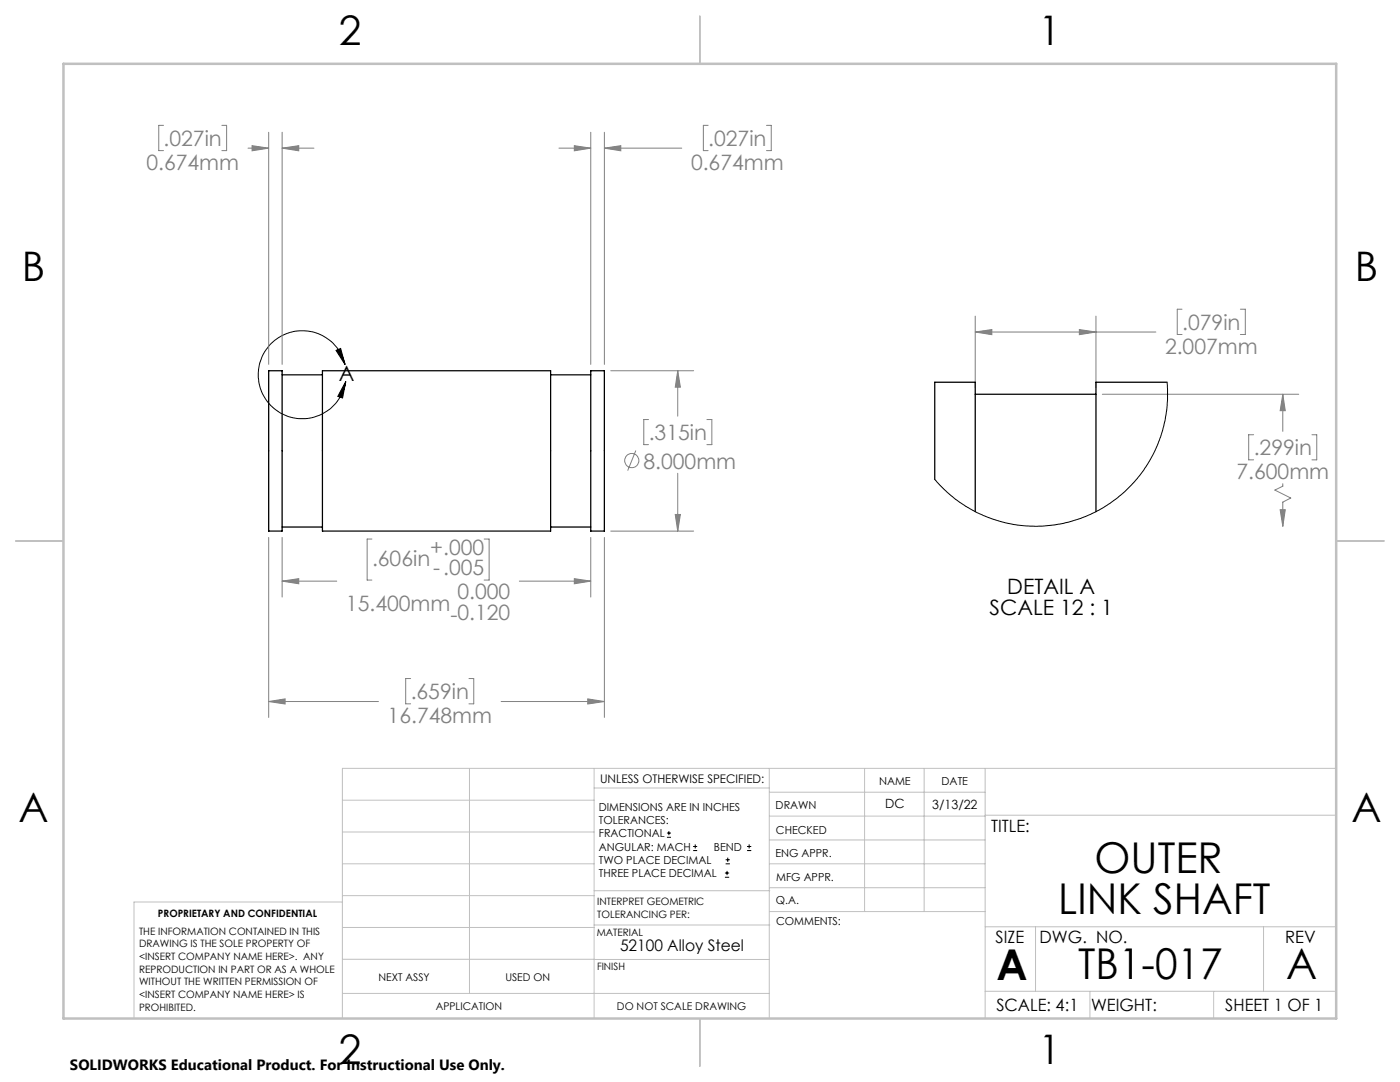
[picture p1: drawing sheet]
<svg xmlns="http://www.w3.org/2000/svg" width="279mm" height="216mm" viewBox="0 0 279 216" stroke-linecap="round" stroke-linejoin="round" font-family="sans-serif">
<g fill="none" stroke="#808080" stroke-width=".2">
<path d="M32.6 25h-.9v5.1h.9M44.3 25h.9v5.1h-.9M49.5 29.6h4.1M50.3 29.1l3.3 .5-3.3 .5zM53.6 26.4v46.3M56.3 29.6l3.3-.5v1zM56.3 29.6h6.4M56.3 26.4v46.3M111.5 29.6h6.4M114.6 29.1l3.3 .5-3.3 .5zM117.9 26.4v46.3M120.6 29.6l3.3-.5v1z"/>
<path d="M120.6 26.4v46.3M120.6 29.6h15.5M141.3 25h-.9v5.1h.9M153 25h.9v5.1h-.9M121.9 74h16.5M135.3 74l.5 3.3h-1zM135.3 74v9M194.6 63.1v14.3M194.6 66.3h36.1M194.6 66.3l3.3-.5v1zM215.4 65.8l3.3 .5-3.3 .5zM218.7 63.1v14.3"/>
<path d="M220 78.7h39.2M235.9 61.7h-.9v5h.9M247.5 61.7h1v5h-1M256 78.7v7.4M256 78.7l.5 3.3h-1zM126.9 89.9l-1.6 4M129.4 83.7h-.9v5h.9M135.3 94.4v11.6M141.1 83.7h1v5h-1M250.2 86.7h-1v5.1h1M256 96.5v.5l-1.6 .8 3.2 1.6-1.6 .8v4.8M261.8 86.7h1v5.1h-1"/>
<path d="M53.6 107.2v36M56.3 116l3.3-.5v1zM56.3 107.2v11.9M56.3 116h10.9M74.2 107.6h-.9v8.1h.9M96.6 107.6h1v8.1h-1M103.6 116h14.3M114.6 115.5l3.3 .5-3.3 .5zM117.9 107.2v11.9M120.6 107.2v36M121.9 106h16.5M134.8 102.7h1l-.5 3.3z"/>
<path d="M255.5 101.7h1l-.5 3.3zM53.6 140l3.3-.5v1zM53.6 140h21.9M82 135.4h-1v5h1M93.6 135.4h.9v5h-.9M100 140h20.6M117.3 139.5l3.3 .5-3.3 .5z"/>
<circle cx="126.1" cy="91.9" r="1.41"/>
</g>
<g fill="none" stroke="#000" stroke-width=".2">
<path d="M67.1 69.9l.9-.4 .9 3.2zM68.9 72.7a8.8 8.8 0 0 0-13.8-5 8.8 8.8 0 0 0 .7 14.6 8.8 8.8 0 0 0 13.2-6.2M69 76.1l-.6 3.3-1-.3zM133.1 167.1h.8M133.1 166.2h.8M133.5 165.8v.9M138.3 169.7h.8M138.3 168.9h.8M138.7 168.5v.8M144.7 175h.8M144.7 174.2h.8M144.8 172.4h.9"/>
<path d="M144.8 171.6h.9M145.1 173.8v.8M145.2 171.1v.9M149.1 169.7h.8M149.1 168.9h.8M149.5 168.5v.8"/>
</g>
<g fill="none" stroke="#c0c0c0" stroke-width=".2">
<path d="M68.3 159.7h50.3M93.7 153.3v44.9M118.6 153.3v49.9M118.6 157.2h34.9M153.5 153.3v49.9M153.5 158.1h43.1M172.5 153.3v28.6M184.4 153.3v28.6M196.6 153.3v49.9M266.7 153.3h-198.4v49.9M68.3 178.7h50.3M68.3 172.4h50.3"/>
<path d="M68.3 166h50.3M68.3 180h-41.6v23.2M118.6 177.7h35M153.5 167.6h43.1M153.5 162.8h43.1M153.5 172.4h43.1M153.5 177.1h43.1M196.6 162.7h70.1M68.3 198.2h85.2M68.3 191.4l85.2 .1M68.3 185.1h50.3M118.6 184.6h35"/>
<path d="M153.6 181.9h43M196.6 197.8h70.1M196.6 184.9h70.1M206.7 184.9v12.9M217.5 197.8v5.4M242.2 197.8v5.4M252.2 184.9v12.9"/>
</g>
<path d="M139.7 3.2v9.5M3.1 107.9h9.6M266.7 107.9h9.5M139.7 203.2v9.6" fill="none" stroke="#c0c0c0" stroke-width=".25"/>
<path d="M12.7 12.7h254v190.5h-254z" fill="none" stroke="#c0c0c0" stroke-width=".5"/>
<path d="M67.1 69.9l.9-.4 .9 3.2zM69 76.1l-.6 3.3-1-.3z" fill="#000"/>
<path d="M53.6 140l3.3-.5v1zM117.3 139.5l3.3 .5-3.3 .5zM120.6 29.6l3.3-.5v1zM114.6 29.1l3.3 .5-3.3 .5zM56.3 29.6l3.3-.5v1zM50.3 29.1l3.3 .5-3.3 .5zM135.3 74l.5 3.3h-1zM134.8 102.7h1l-.5 3.3zM114.6 115.5l3.3 .5-3.3 .5zM56.3 116l3.3-.5v1zM215.4 65.8l3.3 .5-3.3 .5zM194.6 66.3l3.3-.5v1zM256 78.7l.5 3.3h-1zM255.5 101.7h1l-.5 3.3z" fill="#808080"/>
<path d="M53.6 74h2.7v32h-2.7zM56.3 74.8h8M64.3 74h45.6v32h-45.6zM109.9 74.8h8M117.9 74h2.7v32h-2.7zM194.6 78.7h24.1M232.9 76.3h-14.2v25.8M186.5 95.7v-19.4h8.1v25.8M56.3 105.2h8M109.9 105.2h8" fill="none" stroke="#000" stroke-width=".25"/>
<path d="M232.9 76.3l.1 1a26.3 26.3 0 0 1-16.6 25.9 26.3 26.3 0 0 1-29.9-7.5" fill="none" stroke="#000" stroke-width=".2"/>
<g font-size="8.5">
<text x="218.4" y="174.2">OUTER</text>
<text x="211.2" y="182.3">LINK SHAFT</text>
<text x="198.9" y="195.5">A</text>
<text x="215.2" y="195.4">TB1-017</text>
<text x="256.7" y="195.4">A</text>
</g>
<g font-size="8.1">
<text x="67.6" y="8.9">2</text>
<text x="207.3" y="8.9">1</text>
<text x="4.4" y="56.2">B</text>
<text x="270.4" y="56.2">B</text>
<text x="3.7" y="164.1">A</text>
<text x="269.7" y="164.1">A</text>
<text x="67.6" y="212.4">2</text>
<text x="207.3" y="212.4">1</text>
</g>
<g font-size="4.2" fill="#808080">
<text x="32.6" y="29.1">.027in</text>
<text x="141.3" y="29.1">.027in</text>
<text x="29.2" y="33.9">0.674mm</text>
<text x="137.9" y="33.9">0.674mm</text>
<text x="235.9" y="65.8">.079in</text>
<text x="232.5" y="70.5">2.007mm</text>
<text x="129.5" y="87.8">.315in</text>
<text x="128.4" y="93.5">8.000mm</text>
<text x="246.8" y="95.6">7.600mm</text>
<text x="250.2" y="90.8">.299in</text>
<text x="74.2" y="113">.606in</text>
<text x="85.9" y="110.7">+.000</text>
<text x="86.5" y="114.8">-.005</text>
<text x="91.3" y="119.6">0.000</text>
<text x="69" y="121.9">15.400mm</text>
<text x="89.9" y="124.1">-0.120</text>
<text x="82" y="139.5">.659in</text>
<text x="77.4" y="144.3">16.748mm</text>
</g>
<g font-size="4.2">
<text x="67.6" y="76">A</text>
<text x="201" y="118.5">DETAIL A</text>
<text x="197.5" y="122.7">SCALE 12 : 1</text>
</g>
<g font-size="3.4">
<text x="197.8" y="166">TITLE:</text>
<text x="198.7" y="188.1">SIZE</text>
<text x="207.5" y="188.1">DWG. NO.</text>
<text x="256.5" y="188.2">REV</text>
<text x="198.8" y="201.7">SCALE: 4:1</text>
<text x="217.7" y="201.8">WEIGHT:</text>
<text x="244.5" y="201.7">SHEET 1 OF 1</text>
</g>
<text font-size="3.2" x="123.7" y="189.8">52100 Alloy Steel</text>
<text font-size="3" x="14" y="213.5">SOLIDWORKS Educational Product. For Instructional Use Only.</text>
<g font-size="2.5">
<text x="176.6" y="161.3">DC</text>
<text x="186.1" y="161.4">3/13/22</text>
</g>
<text font-size="2.4" x="119.8" y="156.2">UNLESS OTHERWISE SPECIFIED:</text>
<g font-size="2.2">
<text x="119.5" y="161.8">DIMENSIONS ARE IN INCHES</text>
<text x="154.8" y="161.4">DRAWN</text>
<text x="175.4" y="156.6">NAME</text>
<text x="187.9" y="156.7">DATE</text>
<text x="119.5" y="164.4">TOLERANCES:</text>
<text x="119.5" y="167.1">FRACTIONAL</text>
<text x="154.9" y="166.3">CHECKED</text>
<text x="119.5" y="169.7">ANGULAR: MACH</text>
<text x="119.5" y="172.4">TWO PLACE DECIMAL</text>
<text x="142.5" y="169.7">BEND</text>
<text x="154.8" y="171">ENG APPR.</text>
<text x="119.5" y="175">THREE PLACE DECIMAL</text>
<text x="154.9" y="175.7">MFG APPR.</text>
<text x="154.9" y="180.4">Q.A.</text>
<text x="154.9" y="184.6">COMMENTS:</text>
</g>
<g font-size="2.1">
<text x="75.5" y="195.7">NEXT ASSY</text>
<text x="100.9" y="195.7">USED ON</text>
<text x="86.9" y="201.5">APPLICATION</text>
<text x="123.1" y="201.6">DO NOT SCALE DRAWING</text>
</g>
<g font-size="2">
<text x="31.5" y="182.9">PROPRIETARY AND CONFIDENTIAL</text>
<text x="119.2" y="180.6">INTERPRET GEOMETRIC</text>
<text x="119.2" y="183.1">TOLERANCING PER:</text>
<text x="27.8" y="186.5">THE INFORMATION CONTAINED IN THIS</text>
<text x="27.8" y="189">DRAWING IS THE SOLE PROPERTY OF</text>
<text x="27.8" y="191.6">&lt;INSERT COMPANY NAME HERE&gt;. ANY</text>
<text x="119.1" y="186.7">MATERIAL</text>
<text x="27.8" y="194.1">REPRODUCTION IN PART OR AS A WHOLE</text>
<text x="27.8" y="196.6">WITHOUT THE WRITTEN PERMISSION OF</text>
<text x="119.1" y="193.5">FINISH</text>
<text x="27.8" y="199.1">&lt;INSERT COMPANY NAME HERE&gt; IS</text>
<text x="27.8" y="201.7">PROHIBITED.</text>
</g>
</svg>
